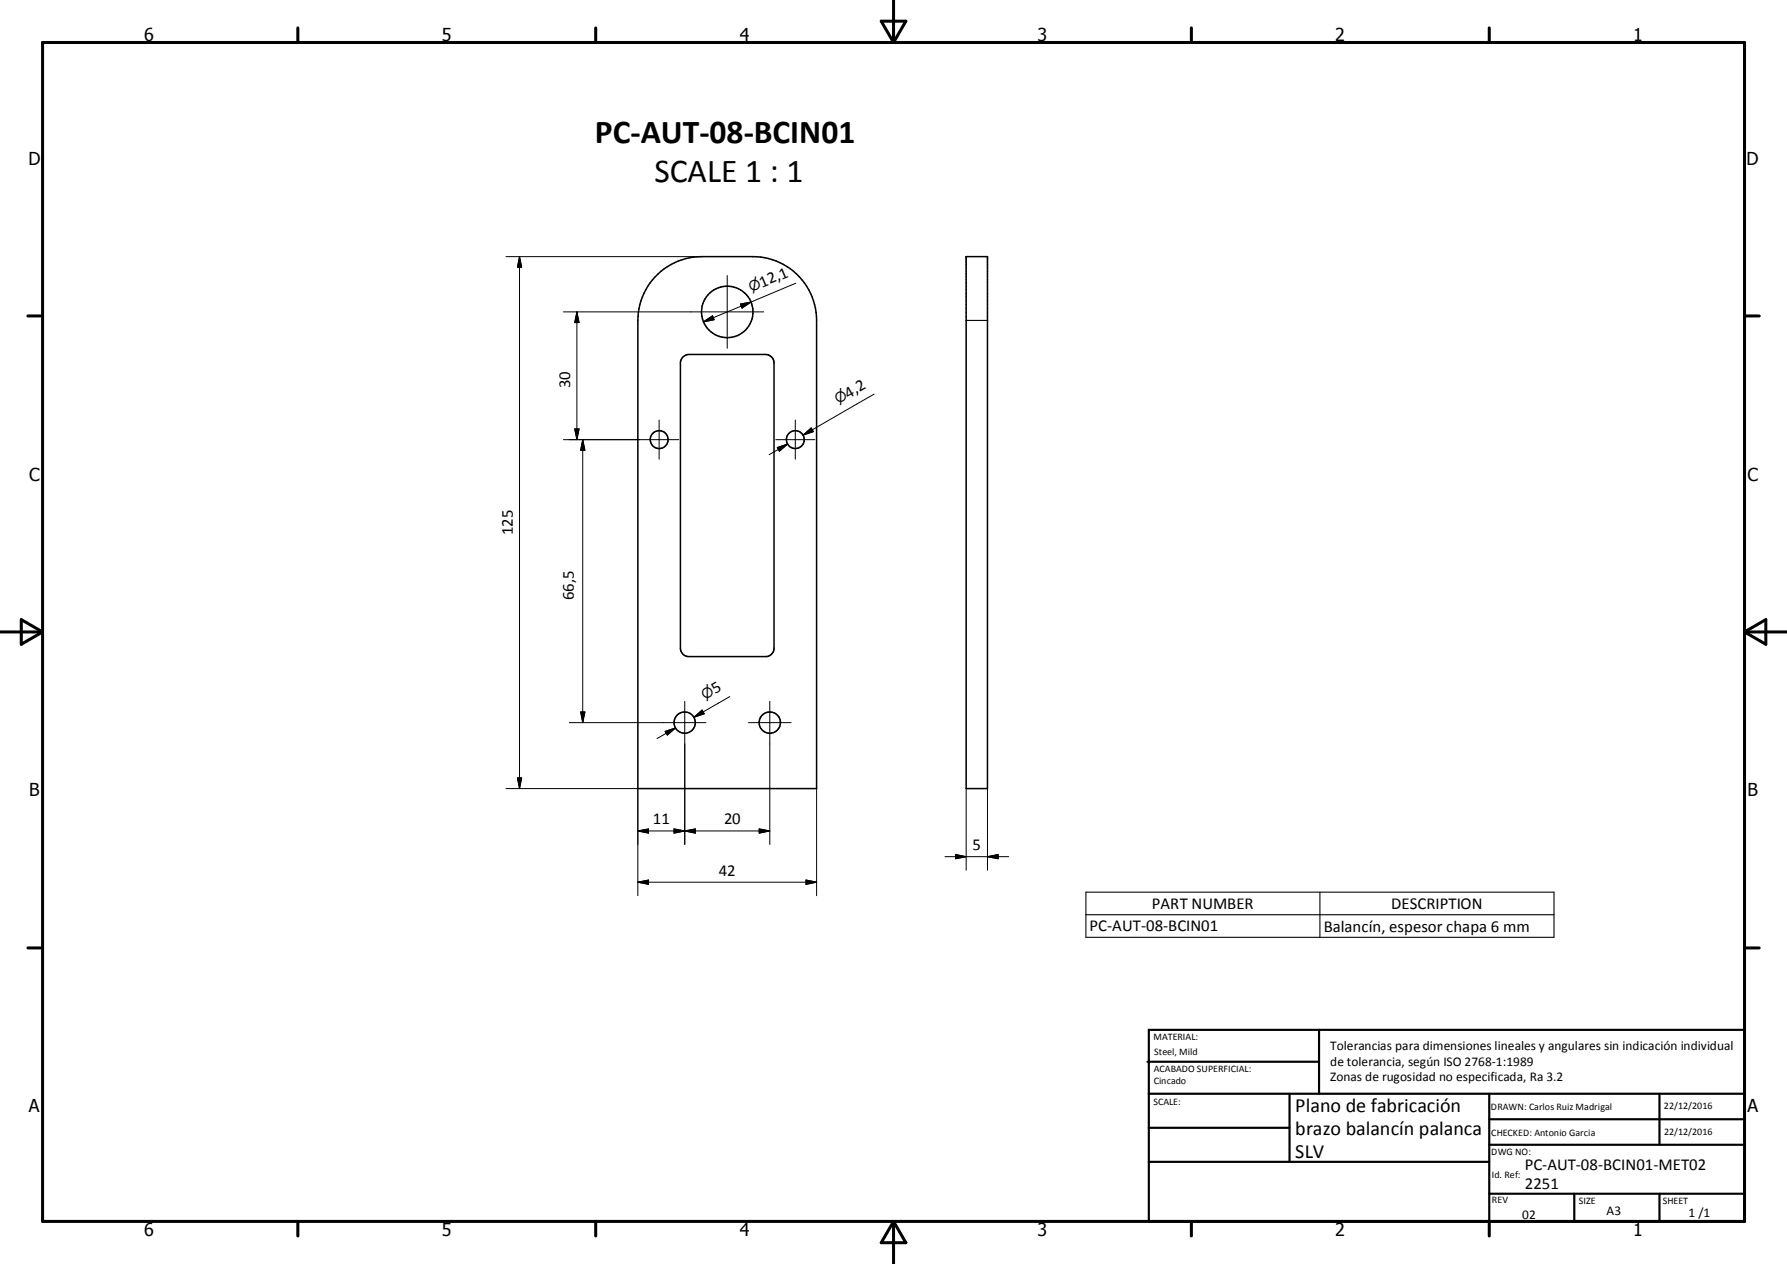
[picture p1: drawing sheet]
<svg xmlns="http://www.w3.org/2000/svg" width="420mm" height="297mm" viewBox="0 0 420 297" stroke-linecap="round" stroke-linejoin="round" font-family="sans-serif">
<g fill="none" stroke="#000" stroke-width=".36">
<path d="M154 65a15 15 0 0 1 10.9-4.7h12a15 15 0 0 1 15 15v110h-42v-110a15.1 15.1 0 0 1 4.1-10.3zM227.1 60.3h5v125h-5zM160.6 83.8l.7-.4 .6-.1h18a2.03 2.03 0 0 1 2 2v67a1.98 1.98 0 0 1-2 2h-18a1.98 1.98 0 0 1-2-2v-67l.2-.7z"/>
<circle cx="170.9" cy="73.3" r="6"/>
<circle cx="154.9" cy="103.3" r="2.1"/>
<circle cx="186.9" cy="103.3" r="2.1"/>
<circle cx="160.9" cy="169.8" r="2.5"/>
<circle cx="181" cy="169.8" r="2.5"/>
</g>
<path d="M227.1 75.3h5M255.2 209.6h110.1v10.6h-110.1zM255.2 214.9h110.1M310.2 209.6v10.6" fill="none" stroke="#000" stroke-width=".25"/>
<g fill="none" stroke="#000" stroke-width=".71">
<path d="M10 10h400v277h-400zM70 6.6v3.4M140 6.6v3.4M207.1 5h5.8l-2.9 5zM210 0v10M280 6.6v3.4M350 6.6v3.4M6.6 74.2h3.4M410 74.2h3.5M0 148.5h10M5 145.6l5 2.9-5 2.9zM410 148.5h10.1"/>
<path d="M410 148.5l5.1-2.9v5.8zM6.6 222.7h3.4M410 222.7h3.5M70 287v3.4M140 287v3.4M210 287v10M210 287l2.9 5h-5.8zM280 287v3.4M350 287v3.4"/>
</g>
<g fill="none" stroke="#000" stroke-width=".51">
<path d="M269.7 249.5h40.3M270 242h140v45h-140zM270 257h140M303.1 257v16M310 242v15M350 257v30M390.1 257v12M270 265h33.1M270 273h80M350 269h60M350 263h60M350 280.5h60"/>
<path d="M370 280.5v6.5M390.1 280.5v6.5"/>
</g>
<g fill="none" stroke="#000" stroke-width=".24">
<path d="M118.9 60.3h46M122.1 60.3v125M122.1 60.3l.5 2.5h-1zM132.4 73.3h47.1M135.6 73.3v30M135.6 73.3l.5 2.5h-1zM165.4 75.6l2.1-1.4 .4 .9zM170.9 64.7v17.1M174 71.5l2.5-.5-2.1 1.4zM176.5 71l-11.1 4.6M187 66.6l-10.5 4.4M154.9 98.7v9.2"/>
<path d="M186.9 98.7v9.2M205.5 92.6l-16.7 9.6M132.4 103.3h27.1M135.1 100.8h1l-.5 2.5zM137 103.3v66.5M137 103.3l.5 2.5h-1zM182.3 103.3h9.2M182.7 105.2l2.4-.9-1.9 1.7zM185.1 104.3l-4.3 2.5M188.8 102.2l1.9-1.6 .5 .8zM190.9 101l-2.1 1.2M133.8 169.8h32.1"/>
<path d="M136.5 167.3h1l-.5 2.5zM156.4 171.9l2.4-.8-1.9 1.6zM158.8 171.1l-4.4 2.4M160.9 164.8v33.6M163.1 168.5l1.9-1.6 .5 .8zM171.5 163.7l-8.4 4.8M175.9 169.8h10M180.9 164.8v33.6M118.9 185.3h31v25.2M121.6 182.8h1l-.5 2.5zM149.9 195.3h31M149.9 195.3l2.5-.5v1z"/>
<path d="M158.4 194.8l2.5 .5-2.5 .5zM160.9 195.3l2.5-.5v1zM178.5 194.8l2.4 .5-2.4 .5zM191.9 185.3v25.2M227.1 185.3v19.2M232.1 185.3v19.2M149.9 207.3h42M149.9 207.3l2.5-.5v1zM189.5 206.8l2.4 .5-2.4 .5zM222.1 201.3h15M224.6 200.8l2.5 .5-2.5 .5zM232.1 201.3l2.5-.5v1z"/>
</g>
<g fill="#000" stroke="#000" stroke-width=".24">
<path d="M122.1 60.3l.5 2.5h-1zM135.6 73.3l.5 2.5h-1zM165.4 75.6l2.1-1.4 .4 .9zM174 71.5l2.5-.5-2.1 1.4zM135.1 100.8h1l-.5 2.5zM137 103.3l.5 2.5h-1zM182.7 105.2l2.4-.9-1.9 1.7zM188.8 102.2l1.9-1.6 .5 .8zM136.5 167.3h1l-.5 2.5zM156.4 171.9l2.4-.8-1.9 1.6zM163.1 168.5l1.9-1.6 .5 .8zM121.6 182.8h1l-.5 2.5z"/>
<path d="M149.9 195.3l2.5-.5v1zM158.4 194.8l2.5 .5-2.5 .5zM160.9 195.3l2.5-.5v1zM178.5 194.8l2.4 .5-2.4 .5zM149.9 207.3l2.5-.5v1zM189.5 206.8l2.4 .5-2.4 .5zM224.6 200.8l2.5 .5-2.5 .5zM232.1 201.3l2.5-.5v1z"/>
</g>
<g font-size="7.9">
<text x="139.8" y="33.7">PC-AUT-08-BCIN01</text>
<text x="153.8" y="42.8">SCALE 1 : 1</text>
</g>
<g font-size="4.7">
<text x="304.5" y="261.2">Plano de fabricación</text>
<text x="304.5" y="266.6">brazo balancín palanca</text>
<text x="304.5" y="272">SLV</text>
</g>
<g font-size="4.2">
<text x="33.9" y="9.6">6</text>
<text x="103.9" y="9.6">5</text>
<text x="173.9" y="9.6">4</text>
<text x="243.8" y="9.6">3</text>
<text x="313.9" y="9.6">2</text>
<text x="383.9" y="9.6">1</text>
<text x="6.7" y="38.7">D</text>
<text x="410.5" y="38.7">D</text>
<text x="6.9" y="112.9">C</text>
<text x="410.7" y="112.9">C</text>
<text x="6.9" y="187.1">B</text>
<text x="410.7" y="187.1">B</text>
<text x="6.8" y="261.4">A</text>
<text x="410.7" y="261.4">A</text>
<text x="33.9" y="290.4">6</text>
<text x="103.9" y="290.4">5</text>
<text x="173.9" y="290.4">4</text>
<text x="243.8" y="290.4">3</text>
<text x="313.9" y="290.4">2</text>
<text x="383.9" y="290.4">1</text>
</g>
<g font-size="3.9">
<text x="179.1" y="67.6" transform="rotate(-23 179.1 67.6)">12,1</text>
<text x="134" y="91.3" transform="rotate(-90 134 91.3)">30</text>
<text x="199.4" y="93.6" transform="rotate(-30 199.4 93.6)">4,2</text>
<text x="120.6" y="125.8" transform="rotate(-90 120.6 125.8)">125</text>
<text x="134.9" y="141.1" transform="rotate(-90 134.9 141.1)">66,5</text>
<text x="168.1" y="163.2" transform="rotate(-30 168.1 163.2)">5</text>
<text x="153.4" y="193.7">11</text>
<text x="170.2" y="193.7">20</text>
<text x="228.6" y="199.7">5</text>
<text x="169" y="205.7">42</text>
<text x="270.8" y="213.5">PART NUMBER</text>
<text x="327" y="213.5">DESCRIPTION</text>
<text x="256.1" y="218.9">PC-AUT-08-BCIN01</text>
<text x="311.1" y="218.9">Balancín, espesor chapa 6 mm</text>
<text x="358.4" y="274.9">PC-AUT-08-BCIN01-MET02</text>
<text x="358.4" y="279.4">2251</text>
</g>
<g font-size="3.3">
<text x="176.5" y="68.7" transform="rotate(-23 176.5 68.7)">⌀</text>
<text x="197" y="95" transform="rotate(-30 197 95)">⌀</text>
<text x="165.7" y="164.6" transform="rotate(-30 165.7 164.6)">⌀</text>
</g>
<g font-size="3.1">
<text x="312.7" y="246.8">Tolerancias para dimensiones lineales y angulares sin indicación individual</text>
<text x="312.7" y="250.4">de tolerancia, según ISO 2768-1:1989</text>
<text x="312.7" y="254">Zonas de rugosidad no especificada, Ra 3.2</text>
<text x="357.8" y="286.5">02</text>
<text x="377.6" y="285.6">A3</text>
<text x="396.9" y="285.9">1 /1</text>
</g>
<g font-size="2.4">
<text x="271.1" y="244.4">MATERIAL:</text>
<text x="271.2" y="252">ACABADO SUPERFICIAL:</text>
<text x="271.3" y="248">Steel, Mild</text>
<text x="271.2" y="254.7">Cincado</text>
<text x="271.1" y="259.7">SCALE:</text>
<text x="350.4" y="260.8">DRAWN: Carlos Ruiz Madrigal</text>
<text x="391.1" y="260.6">22/12/2016</text>
<text x="350.5" y="267">CHECKED: Antonio Garcia</text>
<text x="391.2" y="266.7">22/12/2016</text>
<text x="350.5" y="271.4">DWG NO:</text>
<text x="350.7" y="276.9">Id. Ref:</text>
<text x="350.7" y="282.8">REV</text>
<text x="371.1" y="282.9">SIZE</text>
<text x="390.8" y="283">SHEET</text>
</g>
</svg>
